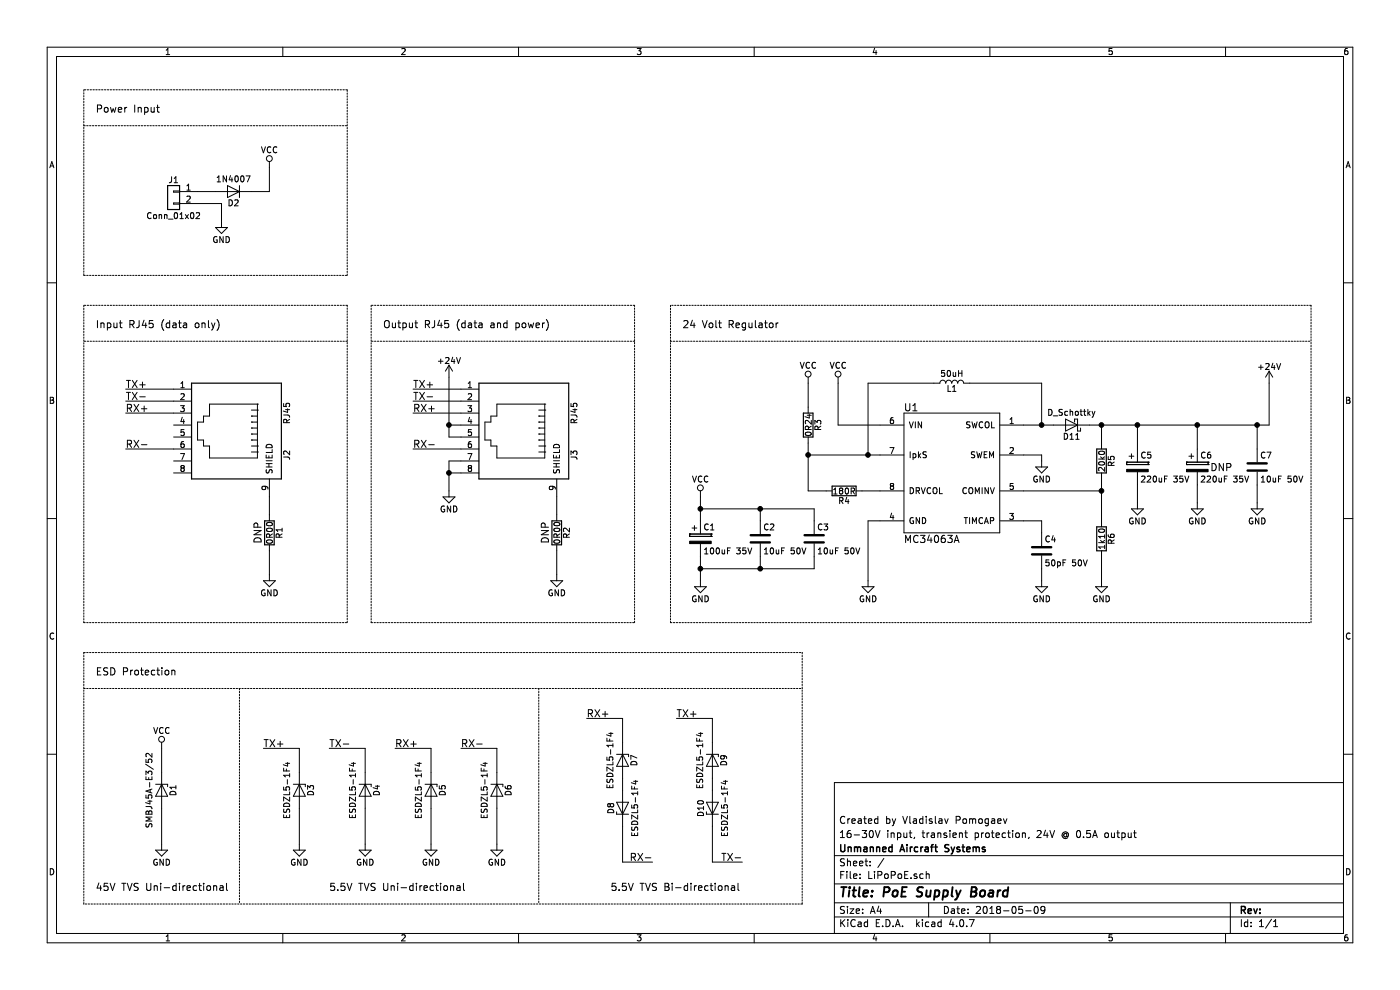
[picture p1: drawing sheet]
EESchema Schematic File Version 2
LIBS:power
LIBS:device
LIBS:switches
LIBS:relays
LIBS:motors
LIBS:transistors
LIBS:conn
LIBS:linear
LIBS:regul
LIBS:74xx
LIBS:cmos4000
LIBS:adc-dac
LIBS:memory
LIBS:xilinx
LIBS:microcontrollers
LIBS:dsp
LIBS:microchip
LIBS:analog_switches
LIBS:motorola
LIBS:texas
LIBS:intel
LIBS:audio
LIBS:interface
LIBS:digital-audio
LIBS:philips
LIBS:display
LIBS:cypress
LIBS:siliconi
LIBS:opto
LIBS:atmel
LIBS:contrib
LIBS:valves
LIBS:MC34063A
LIBS:LiPoPoE-cache
EELAYER 25 0
EELAYER END
$Descr A4 11693 8268
encoding utf-8
Sheet 1 1
Title "PoE Supply Board"
Date "2018-05-09"
Rev ""
Comp "Unmanned Aircraft Systems"
Comment1 "16-30V input, transient protection, 24V @ 0.5A output"
Comment2 "Created by Vladislav Pomogaev"
Comment3 ""
Comment4 ""
$EndDescr
$Comp
L RJ45 J2
U 1 1
P 1900 3600
F 0 "J2" H 2100 4100 50  0000 C CNN
F 1 "RJ45" H 1750 4100 50  0000 C CNN
F 2 "Connectors:RJ45_8" H 1900 3600 50  0001 C CNN
F 3 "" H 1900 3600 50  0001 C CNN
	1    1900 3600
	0    1    1    0   
$EndComp
$Comp
L R R1
U 1 1
P 2250 4450
F 0 "R1" V 2330 4450 50  0000 C CNN
F 1 "0R00" V 2250 4450 50  0000 C CNN
F 2 "Resistors_SMD:R_0805_HandSoldering" V 2180 4450 50  0001 C CNN
F 3 "" H 2250 4450 50  0001 C CNN
F 4 "DNP" V 2150 4450 60  0000 C CNN "DNP"
	1    2250 4450
	1    0    0    -1  
$EndComp
Wire Wire Line
	2250 4150 2250 4300
$Comp
L GND #PWR01
U 1 1
P 2250 4800
F 0 "#PWR01" H 2250 4550 50  0001 C CNN
F 1 "GND" H 2250 4650 50  0000 C CNN
F 2 "" H 2250 4800 50  0001 C CNN
F 3 "" H 2250 4800 50  0001 C CNN
	1    2250 4800
	1    0    0    -1  
$EndComp
Wire Wire Line
	2250 4800 2250 4600
Wire Wire Line
	1450 3250 1050 3250
Wire Wire Line
	1450 3350 1050 3350
Wire Wire Line
	1450 3450 1050 3450
Wire Wire Line
	1450 3750 1050 3750
Text Label 1050 3750 0    60   ~ 0
RX-
Text Label 1050 3450 0    60   ~ 0
RX+
Text Label 1050 3350 0    60   ~ 0
TX-
Text Label 1050 3250 0    60   ~ 0
TX+
Wire Notes Line
	700  2550 700  5200
Wire Notes Line
	700  5200 2900 5200
Wire Notes Line
	2900 5200 2900 2550
Wire Notes Line
	2900 2850 700  2850
Wire Notes Line
	2900 2550 700  2550
Text Notes 800  2750 0    60   ~ 0
Input RJ45 (data only)
$Comp
L RJ45 J3
U 1 1
P 4300 3600
F 0 "J3" H 4500 4100 50  0000 C CNN
F 1 "RJ45" H 4150 4100 50  0000 C CNN
F 2 "Connectors:RJ45_8" H 4300 3600 50  0001 C CNN
F 3 "" H 4300 3600 50  0001 C CNN
	1    4300 3600
	0    1    1    0   
$EndComp
$Comp
L R R2
U 1 1
P 4650 4450
F 0 "R2" V 4730 4450 50  0000 C CNN
F 1 "0R00" V 4650 4450 50  0000 C CNN
F 2 "Resistors_SMD:R_0805_HandSoldering" V 4580 4450 50  0001 C CNN
F 3 "" H 4650 4450 50  0001 C CNN
F 4 "DNP" V 4550 4450 60  0000 C CNN "DNP"
	1    4650 4450
	1    0    0    -1  
$EndComp
Wire Wire Line
	4650 4150 4650 4300
$Comp
L GND #PWR02
U 1 1
P 4650 4800
F 0 "#PWR02" H 4650 4550 50  0001 C CNN
F 1 "GND" H 4650 4650 50  0000 C CNN
F 2 "" H 4650 4800 50  0001 C CNN
F 3 "" H 4650 4800 50  0001 C CNN
	1    4650 4800
	1    0    0    -1  
$EndComp
Wire Wire Line
	4650 4800 4650 4600
Wire Wire Line
	3850 3250 3450 3250
Wire Wire Line
	3850 3350 3450 3350
Wire Wire Line
	3850 3450 3450 3450
Wire Wire Line
	3850 3750 3450 3750
Text Label 3450 3750 0    60   ~ 0
RX-
Text Label 3450 3450 0    60   ~ 0
RX+
Text Label 3450 3350 0    60   ~ 0
TX-
Text Label 3450 3250 0    60   ~ 0
TX+
Wire Notes Line
	3100 2550 3100 5200
Wire Notes Line
	3100 5200 5300 5200
Wire Notes Line
	5300 5200 5300 2550
Wire Notes Line
	5300 2850 3100 2850
Wire Notes Line
	5300 2550 3100 2550
Text Notes 3200 2750 0    60   ~ 0
Output RJ45 (data and power)
Wire Wire Line
	3850 3550 3750 3550
Wire Wire Line
	3750 3150 3750 3650
Wire Wire Line
	3750 3650 3850 3650
Connection ~ 3750 3550
$Comp
L +24V #PWR03
U 1 1
P 3750 3150
F 0 "#PWR03" H 3750 3000 50  0001 C CNN
F 1 "+24V" H 3750 3290 50  0000 C CNN
F 2 "" H 3750 3150 50  0001 C CNN
F 3 "" H 3750 3150 50  0001 C CNN
	1    3750 3150
	1    0    0    -1  
$EndComp
$Comp
L GND #PWR04
U 1 1
P 3750 4100
F 0 "#PWR04" H 3750 3850 50  0001 C CNN
F 1 "GND" H 3750 3950 50  0000 C CNN
F 2 "" H 3750 4100 50  0001 C CNN
F 3 "" H 3750 4100 50  0001 C CNN
	1    3750 4100
	1    0    0    -1  
$EndComp
Wire Wire Line
	3850 3850 3750 3850
Wire Wire Line
	3750 3850 3750 4100
Wire Wire Line
	3850 3950 3750 3950
Connection ~ 3750 3950
Wire Notes Line
	700  5450 6700 5450
Wire Notes Line
	6700 5450 6700 7550
Wire Notes Line
	700  7550 700  5450
Text Notes 800  5650 0    60   ~ 0
ESD Protection
Wire Notes Line
	700  5750 6700 5750
Wire Notes Line
	2000 5750 2000 7550
Wire Notes Line
	700  2300 2900 2300
Wire Notes Line
	2900 2300 2900 750 
Wire Notes Line
	2900 750  700  750 
Wire Notes Line
	700  750  700  2300
Wire Notes Line
	700  1050 2900 1050
Text Notes 800  950  0    60   ~ 0
Power Input
$Comp
L Conn_01x02 J1
U 1 1
P 1450 1600
F 0 "J1" H 1450 1700 50  0000 C CNN
F 1 "Conn_01x02" H 1450 1400 50  0000 C CNN
F 2 "Connectors_JST:JST_XH_B02B-XH-A_02x2.50mm_Straight" H 1450 1600 50  0001 C CNN
F 3 "" H 1450 1600 50  0001 C CNN
	1    1450 1600
	-1   0    0    -1  
$EndComp
Wire Wire Line
	1650 1700 1850 1700
Wire Wire Line
	1850 1700 1850 1850
Wire Wire Line
	1650 1600 1800 1600
$Comp
L D D2
U 1 1
P 1950 1600
F 0 "D2" H 1950 1700 50  0000 C CNN
F 1 "1N4007" H 1950 1500 50  0000 C CNN
F 2 "Diodes_THT:D_DO-41_SOD81_P2.54mm_Vertical_AnodeUp" H 1950 1600 50  0001 C CNN
F 3 "" H 1950 1600 50  0001 C CNN
	1    1950 1600
	-1   0    0    1   
$EndComp
Wire Wire Line
	2100 1600 2250 1600
Wire Wire Line
	2250 1600 2250 1400
$Comp
L GND #PWR05
U 1 1
P 1850 1850
F 0 "#PWR05" H 1850 1600 50  0001 C CNN
F 1 "GND" H 1850 1700 50  0000 C CNN
F 2 "" H 1850 1850 50  0001 C CNN
F 3 "" H 1850 1850 50  0001 C CNN
	1    1850 1850
	1    0    0    -1  
$EndComp
$Comp
L VCC #PWR06
U 1 1
P 2250 1400
F 0 "#PWR06" H 2250 1250 50  0001 C CNN
F 1 "VCC" H 2250 1550 50  0000 C CNN
F 2 "" H 2250 1400 50  0001 C CNN
F 3 "" H 2250 1400 50  0001 C CNN
	1    2250 1400
	1    0    0    -1  
$EndComp
$Comp
L D_Zener D1
U 1 1
P 1350 6600
F 0 "D1" H 1350 6700 50  0000 C CNN
F 1 "SMBJ45A-E3/52" H 1350 6500 50  0000 C CNN
F 2 "footprints:DO-214AA" H 1350 6600 50  0001 C CNN
F 3 "" H 1350 6600 50  0001 C CNN
	1    1350 6600
	0    1    1    0   
$EndComp
$Comp
L VCC #PWR07
U 1 1
P 1350 6250
F 0 "#PWR07" H 1350 6100 50  0001 C CNN
F 1 "VCC" H 1350 6400 50  0000 C CNN
F 2 "" H 1350 6250 50  0001 C CNN
F 3 "" H 1350 6250 50  0001 C CNN
	1    1350 6250
	1    0    0    -1  
$EndComp
$Comp
L GND #PWR08
U 1 1
P 1350 7050
F 0 "#PWR08" H 1350 6800 50  0001 C CNN
F 1 "GND" H 1350 6900 50  0000 C CNN
F 2 "" H 1350 7050 50  0001 C CNN
F 3 "" H 1350 7050 50  0001 C CNN
	1    1350 7050
	1    0    0    -1  
$EndComp
Wire Wire Line
	1350 6450 1350 6250
Wire Wire Line
	1350 7050 1350 6750
$Comp
L MC34063A U1
U 1 1
P 7850 3950
F 0 "U1" H 7550 4500 60  0000 L CNN
F 1 "MC34063A" H 7550 3400 60  0000 L CNN
F 2 "Housings_DIP:DIP-8_W7.62mm" H 7850 3450 60  0001 C CNN
F 3 "" H 7850 3450 60  0000 C CNN
	1    7850 3950
	1    0    0    -1  
$EndComp
$Comp
L VCC #PWR09
U 1 1
P 6750 3200
F 0 "#PWR09" H 6750 3050 50  0001 C CNN
F 1 "VCC" H 6750 3350 50  0000 C CNN
F 2 "" H 6750 3200 50  0001 C CNN
F 3 "" H 6750 3200 50  0001 C CNN
	1    6750 3200
	1    0    0    -1  
$EndComp
$Comp
L C C2
U 1 1
P 6350 4500
F 0 "C2" H 6375 4600 50  0000 L CNN
F 1 "10uF 50V" H 6375 4400 50  0000 L CNN
F 2 "Capacitors_SMD:C_0805_HandSoldering" H 6388 4350 50  0001 C CNN
F 3 "" H 6350 4500 50  0001 C CNN
	1    6350 4500
	1    0    0    -1  
$EndComp
$Comp
L CP C1
U 1 1
P 5850 4500
F 0 "C1" H 5875 4600 50  0000 L CNN
F 1 "100uF 35V" H 5875 4400 50  0000 L CNN
F 2 "Capacitors_SMD:CP_Elec_6.3x7.7" H 5888 4350 50  0001 C CNN
F 3 "" H 5850 4500 50  0001 C CNN
	1    5850 4500
	1    0    0    -1  
$EndComp
$Comp
L GND #PWR010
U 1 1
P 7250 4850
F 0 "#PWR010" H 7250 4600 50  0001 C CNN
F 1 "GND" H 7250 4700 50  0000 C CNN
F 2 "" H 7250 4850 50  0001 C CNN
F 3 "" H 7250 4850 50  0001 C CNN
	1    7250 4850
	1    0    0    -1  
$EndComp
Wire Wire Line
	7350 4350 7250 4350
Wire Wire Line
	7250 4350 7250 4850
$Comp
L VCC #PWR011
U 1 1
P 5850 4150
F 0 "#PWR011" H 5850 4000 50  0001 C CNN
F 1 "VCC" H 5850 4300 50  0000 C CNN
F 2 "" H 5850 4150 50  0001 C CNN
F 3 "" H 5850 4150 50  0001 C CNN
	1    5850 4150
	1    0    0    -1  
$EndComp
$Comp
L GND #PWR012
U 1 1
P 5850 4850
F 0 "#PWR012" H 5850 4600 50  0001 C CNN
F 1 "GND" H 5850 4700 50  0000 C CNN
F 2 "" H 5850 4850 50  0001 C CNN
F 3 "" H 5850 4850 50  0001 C CNN
	1    5850 4850
	1    0    0    -1  
$EndComp
Wire Wire Line
	5850 4150 5850 4350
Wire Wire Line
	5850 4650 5850 4850
Wire Wire Line
	5850 4750 6800 4750
Wire Wire Line
	6350 4750 6350 4650
Connection ~ 5850 4750
Wire Wire Line
	6800 4750 6800 4650
Connection ~ 6350 4750
Wire Wire Line
	5850 4250 6800 4250
Wire Wire Line
	6350 4250 6350 4350
Connection ~ 5850 4250
Wire Wire Line
	6800 4250 6800 4350
Connection ~ 6350 4250
$Comp
L R R3
U 1 1
P 6750 3550
F 0 "R3" V 6830 3550 50  0000 C CNN
F 1 "0R24" V 6750 3550 50  0000 C CNN
F 2 "Resistors_SMD:R_0805_HandSoldering" V 6680 3550 50  0001 C CNN
F 3 "" H 6750 3550 50  0001 C CNN
	1    6750 3550
	1    0    0    -1  
$EndComp
$Comp
L R R4
U 1 1
P 7050 4100
F 0 "R4" V 7130 4100 50  0000 C CNN
F 1 "180R" V 7050 4100 50  0000 C CNN
F 2 "Resistors_SMD:R_0805_HandSoldering" V 6980 4100 50  0001 C CNN
F 3 "" H 7050 4100 50  0001 C CNN
	1    7050 4100
	0    1    1    0   
$EndComp
Wire Wire Line
	6750 3800 7350 3800
Wire Wire Line
	7350 4100 7200 4100
Wire Wire Line
	6750 3700 6750 4100
Wire Wire Line
	6750 3400 6750 3200
Wire Wire Line
	7350 3550 7000 3550
Wire Wire Line
	7000 3550 7000 3200
$Comp
L VCC #PWR013
U 1 1
P 7000 3200
F 0 "#PWR013" H 7000 3050 50  0001 C CNN
F 1 "VCC" H 7000 3350 50  0000 C CNN
F 2 "" H 7000 3200 50  0001 C CNN
F 3 "" H 7000 3200 50  0001 C CNN
	1    7000 3200
	1    0    0    -1  
$EndComp
Wire Wire Line
	6750 4100 6900 4100
Connection ~ 6750 3800
$Comp
L L L1
U 1 1
P 7950 3200
F 0 "L1" V 7900 3200 50  0000 C CNN
F 1 "50uH" V 8025 3200 50  0000 C CNN
F 2 "Inductors_SMD:L_Taiyo-Yuden_NR-60xx_HandSoldering" H 7950 3200 50  0001 C CNN
F 3 "" H 7950 3200 50  0001 C CNN
	1    7950 3200
	0    -1   -1   0   
$EndComp
Wire Wire Line
	7800 3200 7250 3200
Wire Wire Line
	7250 3200 7250 3800
Connection ~ 7250 3800
Wire Wire Line
	8100 3200 8700 3200
Wire Wire Line
	8700 3200 8700 3550
Wire Wire Line
	8550 3550 8800 3550
$Comp
L GND #PWR014
U 1 1
P 8700 3850
F 0 "#PWR014" H 8700 3600 50  0001 C CNN
F 1 "GND" H 8700 3700 50  0000 C CNN
F 2 "" H 8700 3850 50  0001 C CNN
F 3 "" H 8700 3850 50  0001 C CNN
	1    8700 3850
	1    0    0    -1  
$EndComp
Wire Wire Line
	8550 3800 8700 3800
Wire Wire Line
	8700 3800 8700 3850
$Comp
L D_Schottky D11
U 1 1
P 8950 3550
F 0 "D11" H 8950 3650 50  0000 C CNN
F 1 "D_Schottky" H 8950 3450 50  0000 C CNN
F 2 "Diodes_THT:D_DO-41_SOD81_P2.54mm_Vertical_AnodeUp" H 8950 3550 50  0001 C CNN
F 3 "" H 8950 3550 50  0001 C CNN
	1    8950 3550
	-1   0    0    1   
$EndComp
Connection ~ 8700 3550
Wire Wire Line
	9100 3550 10600 3550
Wire Wire Line
	10600 3550 10600 3200
$Comp
L +24V #PWR015
U 1 1
P 10600 3200
F 0 "#PWR015" H 10600 3050 50  0001 C CNN
F 1 "+24V" H 10600 3340 50  0000 C CNN
F 2 "" H 10600 3200 50  0001 C CNN
F 3 "" H 10600 3200 50  0001 C CNN
	1    10600 3200
	1    0    0    -1  
$EndComp
$Comp
L C C4
U 1 1
P 8700 4600
F 0 "C4" H 8725 4700 50  0000 L CNN
F 1 "50pF 50V" H 8725 4500 50  0000 L CNN
F 2 "Capacitors_SMD:C_0805_HandSoldering" H 8738 4450 50  0001 C CNN
F 3 "" H 8700 4600 50  0001 C CNN
	1    8700 4600
	1    0    0    -1  
$EndComp
$Comp
L GND #PWR016
U 1 1
P 8700 4850
F 0 "#PWR016" H 8700 4600 50  0001 C CNN
F 1 "GND" H 8700 4700 50  0000 C CNN
F 2 "" H 8700 4850 50  0001 C CNN
F 3 "" H 8700 4850 50  0001 C CNN
	1    8700 4850
	1    0    0    -1  
$EndComp
Wire Wire Line
	8550 4350 8700 4350
Wire Wire Line
	8700 4350 8700 4450
Wire Wire Line
	8700 4850 8700 4750
$Comp
L R R5
U 1 1
P 9200 3850
F 0 "R5" V 9280 3850 50  0000 C CNN
F 1 "20k0" V 9200 3850 50  0000 C CNN
F 2 "Resistors_SMD:R_0805_HandSoldering" V 9130 3850 50  0001 C CNN
F 3 "" H 9200 3850 50  0001 C CNN
	1    9200 3850
	1    0    0    -1  
$EndComp
$Comp
L R R6
U 1 1
P 9200 4500
F 0 "R6" V 9280 4500 50  0000 C CNN
F 1 "1k10" V 9200 4500 50  0000 C CNN
F 2 "Resistors_SMD:R_0805_HandSoldering" V 9130 4500 50  0001 C CNN
F 3 "" H 9200 4500 50  0001 C CNN
	1    9200 4500
	1    0    0    -1  
$EndComp
$Comp
L GND #PWR017
U 1 1
P 9200 4850
F 0 "#PWR017" H 9200 4600 50  0001 C CNN
F 1 "GND" H 9200 4700 50  0000 C CNN
F 2 "" H 9200 4850 50  0001 C CNN
F 3 "" H 9200 4850 50  0001 C CNN
	1    9200 4850
	1    0    0    -1  
$EndComp
Wire Wire Line
	8550 4100 9200 4100
Wire Wire Line
	9200 4000 9200 4350
Connection ~ 9200 4100
Wire Wire Line
	9200 3700 9200 3550
Connection ~ 9200 3550
Wire Wire Line
	9200 4650 9200 4850
$Comp
L CP C5
U 1 1
P 9500 3900
F 0 "C5" H 9525 4000 50  0000 L CNN
F 1 "220uF 35V" H 9525 3800 50  0000 L CNN
F 2 "Capacitors_SMD:CP_Elec_8x10.5" H 9538 3750 50  0001 C CNN
F 3 "" H 9500 3900 50  0001 C CNN
	1    9500 3900
	1    0    0    -1  
$EndComp
$Comp
L GND #PWR018
U 1 1
P 9500 4200
F 0 "#PWR018" H 9500 3950 50  0001 C CNN
F 1 "GND" H 9500 4050 50  0000 C CNN
F 2 "" H 9500 4200 50  0001 C CNN
F 3 "" H 9500 4200 50  0001 C CNN
	1    9500 4200
	1    0    0    -1  
$EndComp
$Comp
L GND #PWR019
U 1 1
P 10500 4200
F 0 "#PWR019" H 10500 3950 50  0001 C CNN
F 1 "GND" H 10500 4050 50  0000 C CNN
F 2 "" H 10500 4200 50  0001 C CNN
F 3 "" H 10500 4200 50  0001 C CNN
	1    10500 4200
	1    0    0    -1  
$EndComp
Wire Wire Line
	10500 3750 10500 3550
Connection ~ 10500 3550
Wire Wire Line
	9500 3750 9500 3550
Connection ~ 9500 3550
Wire Wire Line
	9500 4200 9500 4050
Wire Wire Line
	10500 4200 10500 4050
Wire Notes Line
	5600 2550 5600 5200
Wire Notes Line
	5600 5200 10950 5200
Wire Notes Line
	10950 5200 10950 2550
Wire Notes Line
	10950 2550 5600 2550
Wire Notes Line
	5600 2850 10950 2850
Text Notes 5700 2750 0    60   ~ 0
24 Volt Regulator
$Comp
L C C3
U 1 1
P 6800 4500
F 0 "C3" H 6825 4600 50  0000 L CNN
F 1 "10uF 50V" H 6825 4400 50  0000 L CNN
F 2 "Capacitors_SMD:C_0805_HandSoldering" H 6838 4350 50  0001 C CNN
F 3 "" H 6800 4500 50  0001 C CNN
	1    6800 4500
	1    0    0    -1  
$EndComp
$Comp
L CP C6
U 1 1
P 10000 3900
F 0 "C6" H 10025 4000 50  0000 L CNN
F 1 "220uF 35V" H 10025 3800 50  0000 L CNN
F 2 "Capacitors_SMD:CP_Elec_8x10.5" H 10038 3750 50  0001 C CNN
F 3 "" H 10000 3900 50  0001 C CNN
F 4 "DNP" H 10200 3900 60  0000 C CNN "DNP"
	1    10000 3900
	1    0    0    -1  
$EndComp
$Comp
L GND #PWR020
U 1 1
P 10000 4200
F 0 "#PWR020" H 10000 3950 50  0001 C CNN
F 1 "GND" H 10000 4050 50  0000 C CNN
F 2 "" H 10000 4200 50  0001 C CNN
F 3 "" H 10000 4200 50  0001 C CNN
	1    10000 4200
	1    0    0    -1  
$EndComp
Wire Wire Line
	10000 4200 10000 4050
Wire Wire Line
	10000 3550 10000 3750
Connection ~ 10000 3550
$Comp
L C C7
U 1 1
P 10500 3900
F 0 "C7" H 10525 4000 50  0000 L CNN
F 1 "10uF 50V" H 10525 3800 50  0000 L CNN
F 2 "Capacitors_SMD:C_0805_HandSoldering" H 10538 3750 50  0001 C CNN
F 3 "" H 10500 3900 50  0001 C CNN
	1    10500 3900
	1    0    0    -1  
$EndComp
Text Notes 800  7450 0    60   ~ 0
45V TVS Uni-directional
$Comp
L D_Zener D3
U 1 1
P 2500 6600
F 0 "D3" H 2500 6700 50  0000 C CNN
F 1 "ESDZL5-1F4" H 2500 6500 50  0000 C CNN
F 2 "Diodes_SMD:D_0603" H 2500 6600 50  0001 C CNN
F 3 "" H 2500 6600 50  0001 C CNN
	1    2500 6600
	0    1    1    0   
$EndComp
Wire Wire Line
	2500 6450 2500 6250
Wire Wire Line
	2500 7050 2500 6750
Wire Wire Line
	2500 6250 2200 6250
Text Label 2200 6250 0    60   ~ 0
TX+
$Comp
L GND #PWR021
U 1 1
P 2500 7050
F 0 "#PWR021" H 2500 6800 50  0001 C CNN
F 1 "GND" H 2500 6900 50  0000 C CNN
F 2 "" H 2500 7050 50  0001 C CNN
F 3 "" H 2500 7050 50  0001 C CNN
	1    2500 7050
	1    0    0    -1  
$EndComp
Wire Wire Line
	3050 6450 3050 6250
Wire Wire Line
	3050 7050 3050 6750
Wire Wire Line
	3050 6250 2750 6250
Text Label 2750 6250 0    60   ~ 0
TX-
$Comp
L GND #PWR022
U 1 1
P 3050 7050
F 0 "#PWR022" H 3050 6800 50  0001 C CNN
F 1 "GND" H 3050 6900 50  0000 C CNN
F 2 "" H 3050 7050 50  0001 C CNN
F 3 "" H 3050 7050 50  0001 C CNN
	1    3050 7050
	1    0    0    -1  
$EndComp
Wire Wire Line
	3600 6450 3600 6250
Wire Wire Line
	3600 7050 3600 6750
Wire Wire Line
	3600 6250 3300 6250
Text Label 3300 6250 0    60   ~ 0
RX+
$Comp
L GND #PWR023
U 1 1
P 3600 7050
F 0 "#PWR023" H 3600 6800 50  0001 C CNN
F 1 "GND" H 3600 6900 50  0000 C CNN
F 2 "" H 3600 7050 50  0001 C CNN
F 3 "" H 3600 7050 50  0001 C CNN
	1    3600 7050
	1    0    0    -1  
$EndComp
Wire Wire Line
	4150 6450 4150 6250
Wire Wire Line
	4150 7050 4150 6750
Wire Wire Line
	4150 6250 3850 6250
Text Label 3850 6250 0    60   ~ 0
RX-
$Comp
L GND #PWR024
U 1 1
P 4150 7050
F 0 "#PWR024" H 4150 6800 50  0001 C CNN
F 1 "GND" H 4150 6900 50  0000 C CNN
F 2 "" H 4150 7050 50  0001 C CNN
F 3 "" H 4150 7050 50  0001 C CNN
	1    4150 7050
	1    0    0    -1  
$EndComp
Text Notes 2750 7450 0    60   ~ 0
5.5V TVS Uni-directional
Wire Notes Line
	6700 7550 700  7550
Wire Notes Line
	4500 5750 4500 7550
Text Notes 5100 7450 0    60   ~ 0
5.5V TVS Bi-directional
Wire Wire Line
	5200 6200 5200 6000
Wire Wire Line
	5200 7200 5200 6900
Wire Wire Line
	5200 6000 4900 6000
Text Label 4900 6000 0    60   ~ 0
RX+
Wire Wire Line
	5200 7200 5450 7200
Text Label 5450 7200 2    60   ~ 0
RX-
Wire Wire Line
	5950 6200 5950 6000
Wire Wire Line
	5950 7200 5950 6900
Wire Wire Line
	5950 6000 5650 6000
Text Label 5650 6000 0    60   ~ 0
TX+
Wire Wire Line
	5950 7200 6200 7200
Text Label 6200 7200 2    60   ~ 0
TX-
$Comp
L D_Zener D4
U 1 1
P 3050 6600
F 0 "D4" H 3050 6700 50  0000 C CNN
F 1 "ESDZL5-1F4" H 3050 6500 50  0000 C CNN
F 2 "Diodes_SMD:D_0603" H 3050 6600 50  0001 C CNN
F 3 "" H 3050 6600 50  0001 C CNN
	1    3050 6600
	0    1    1    0   
$EndComp
$Comp
L D_Zener D5
U 1 1
P 3600 6600
F 0 "D5" H 3600 6700 50  0000 C CNN
F 1 "ESDZL5-1F4" H 3600 6500 50  0000 C CNN
F 2 "Diodes_SMD:D_0603" H 3600 6600 50  0001 C CNN
F 3 "" H 3600 6600 50  0001 C CNN
	1    3600 6600
	0    1    1    0   
$EndComp
$Comp
L D_Zener D6
U 1 1
P 4150 6600
F 0 "D6" H 4150 6700 50  0000 C CNN
F 1 "ESDZL5-1F4" H 4150 6500 50  0000 C CNN
F 2 "Diodes_SMD:D_0603" H 4150 6600 50  0001 C CNN
F 3 "" H 4150 6600 50  0001 C CNN
	1    4150 6600
	0    1    1    0   
$EndComp
$Comp
L D_Zener D8
U 1 1
P 5200 6750
F 0 "D8" H 5200 6850 50  0000 C CNN
F 1 "ESDZL5-1F4" H 5200 6650 50  0000 C CNN
F 2 "Diodes_SMD:D_0603" H 5200 6750 50  0001 C CNN
F 3 "" H 5200 6750 50  0001 C CNN
	1    5200 6750
	0    -1   -1   0   
$EndComp
$Comp
L D_Zener D7
U 1 1
P 5200 6350
F 0 "D7" H 5200 6450 50  0000 C CNN
F 1 "ESDZL5-1F4" H 5200 6250 50  0000 C CNN
F 2 "Diodes_SMD:D_0603" H 5200 6350 50  0001 C CNN
F 3 "" H 5200 6350 50  0001 C CNN
	1    5200 6350
	0    1    1    0   
$EndComp
Wire Wire Line
	5200 6600 5200 6500
$Comp
L D_Zener D10
U 1 1
P 5950 6750
F 0 "D10" H 5950 6850 50  0000 C CNN
F 1 "ESDZL5-1F4" H 5950 6650 50  0000 C CNN
F 2 "Diodes_SMD:D_0603" H 5950 6750 50  0001 C CNN
F 3 "" H 5950 6750 50  0001 C CNN
	1    5950 6750
	0    -1   -1   0   
$EndComp
$Comp
L D_Zener D9
U 1 1
P 5950 6350
F 0 "D9" H 5950 6450 50  0000 C CNN
F 1 "ESDZL5-1F4" H 5950 6250 50  0000 C CNN
F 2 "Diodes_SMD:D_0603" H 5950 6350 50  0001 C CNN
F 3 "" H 5950 6350 50  0001 C CNN
	1    5950 6350
	0    1    1    0   
$EndComp
Wire Wire Line
	5950 6600 5950 6500
$EndSCHEMATC
